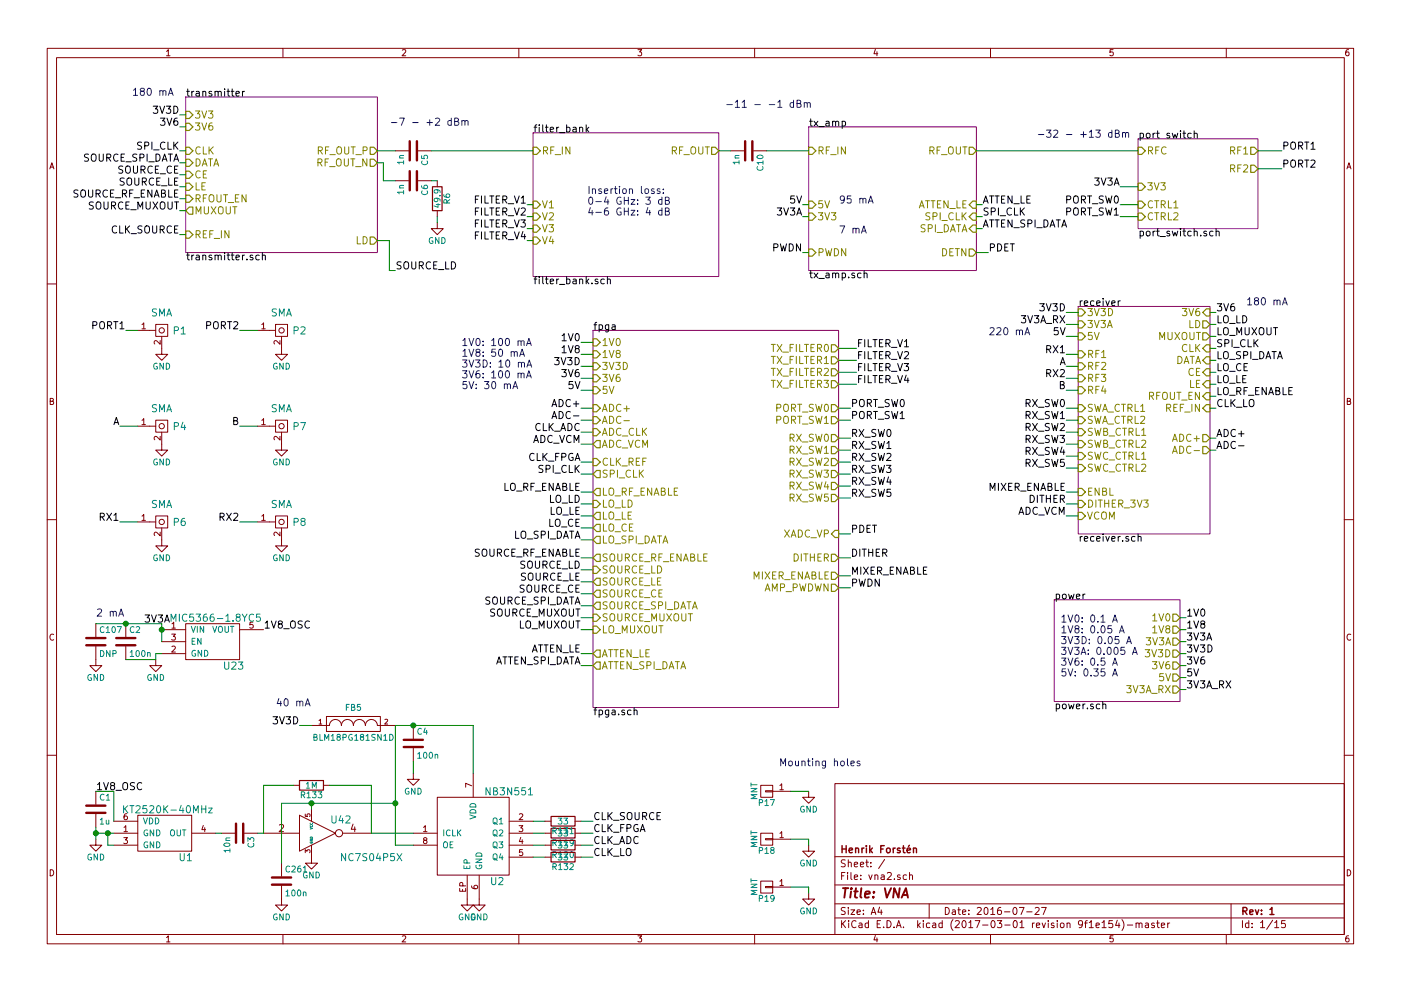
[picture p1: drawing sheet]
EESchema Schematic File Version 2
LIBS:power
LIBS:device
LIBS:transistors
LIBS:conn
LIBS:linear
LIBS:regul
LIBS:74xx
LIBS:cmos4000
LIBS:adc-dac
LIBS:memory
LIBS:xilinx
LIBS:microcontrollers
LIBS:dsp
LIBS:microchip
LIBS:analog_switches
LIBS:motorola
LIBS:texas
LIBS:intel
LIBS:audio
LIBS:interface
LIBS:digital-audio
LIBS:philips
LIBS:display
LIBS:cypress
LIBS:siliconi
LIBS:opto
LIBS:atmel
LIBS:contrib
LIBS:valves
LIBS:vna
LIBS:vna2-cache
EELAYER 26 0
EELAYER END
$Descr A4 11693 8268
encoding utf-8
Sheet 1 15
Title "VNA"
Date "2016-07-27"
Rev "1"
Comp "Henrik Forstén"
Comment1 ""
Comment2 ""
Comment3 ""
Comment4 ""
$EndDescr
$Sheet
S 1550 800  1600 1300
U 562E7B12
F0 "transmitter" 60
F1 "transmitter.sch" 60
F2 "3V3" I L 1550 950 60 
F3 "CLK" I L 1550 1250 60 
F4 "DATA" I L 1550 1350 60 
F5 "CE" I L 1550 1450 60 
F6 "LE" I L 1550 1550 60 
F7 "RFOUT_EN" I L 1550 1650 60 
F8 "MUXOUT" O L 1550 1750 60 
F9 "LD" O R 3150 2000 60 
F10 "REF_IN" I L 1550 1950 60 
F11 "3V6" I L 1550 1050 60 
F12 "RF_OUT_P" O R 3150 1250 60 
F13 "RF_OUT_N" O R 3150 1350 60 
$EndSheet
$Sheet
S 9000 2550 1100 1900
U 562EEB8A
F0 "receiver" 60
F1 "receiver.sch" 60
F2 "5V" I L 9000 2800 60 
F3 "ENBL" I L 9000 4100 60 
F4 "LD" O R 10100 2700 60 
F5 "MUXOUT" O R 10100 2800 60 
F6 "3V6" I R 10100 2600 60 
F7 "REF_IN" I R 10100 3400 60 
F8 "CLK" I R 10100 2900 60 
F9 "DATA" I R 10100 3000 60 
F10 "CE" I R 10100 3100 60 
F11 "LE" I R 10100 3200 60 
F12 "RFOUT_EN" I R 10100 3300 60 
F13 "ADC+" O R 10100 3650 60 
F14 "ADC-" O R 10100 3750 60 
F15 "DITHER_3V3" I L 9000 4200 60 
F16 "VCOM" I L 9000 4300 60 
F17 "RF1" I L 9000 2950 60 
F18 "RF3" I L 9000 3150 60 
F19 "RF2" I L 9000 3050 60 
F20 "RF4" I L 9000 3250 60 
F21 "SWA_CTRL1" I L 9000 3400 60 
F22 "SWA_CTRL2" I L 9000 3500 60 
F23 "SWB_CTRL1" I L 9000 3600 60 
F24 "SWB_CTRL2" I L 9000 3700 60 
F25 "SWC_CTRL1" I L 9000 3800 60 
F26 "SWC_CTRL2" I L 9000 3900 60 
F27 "3V3A" I L 9000 2700 60 
F28 "3V3D" I L 9000 2600 60 
$EndSheet
Text Label 8900 2600 2    60   ~ 0
3V3D
Text Label 8900 2800 2    60   ~ 0
5V
Text Label 8900 4100 2    60   ~ 0
MIXER_ENABLE
$Comp
L C C5
U 1 1
P 3450 1250
F 0 "C5" H 3475 1350 50  0000 L CNN
F 1 "1n" H 3475 1150 50  0000 L CNN
F 2 "VNA:C_0402b" H 3488 1100 30  0001 C CNN
F 3 "" H 3450 1250 60  0000 C CNN
	1    3450 1250
	0    1    1    0   
$EndComp
$Comp
L C C6
U 1 1
P 3450 1500
F 0 "C6" H 3475 1600 50  0000 L CNN
F 1 "1n" H 3475 1400 50  0000 L CNN
F 2 "VNA:C_0402b" H 3488 1350 30  0001 C CNN
F 3 "" H 3450 1500 60  0000 C CNN
	1    3450 1500
	0    1    1    0   
$EndComp
$Comp
L R R6
U 1 1
P 3650 1650
F 0 "R6" V 3730 1650 50  0000 C CNN
F 1 "49.9" V 3650 1650 50  0000 C CNN
F 2 "VNA:R_0402b" V 3580 1650 30  0001 C CNN
F 3 "" H 3650 1650 30  0000 C CNN
	1    3650 1650
	1    0    0    -1  
$EndComp
$Comp
L GND #PWR01
U 1 1
P 3650 1850
F 0 "#PWR01" H 3650 1600 50  0001 C CNN
F 1 "GND" H 3650 1700 50  0000 C CNN
F 2 "" H 3650 1850 60  0000 C CNN
F 3 "" H 3650 1850 60  0000 C CNN
	1    3650 1850
	1    0    0    -1  
$EndComp
Text Label 1500 950  2    60   ~ 0
3V3D
Text Label 1500 1250 2    60   ~ 0
SPI_CLK
Text Label 1500 1350 2    60   ~ 0
SOURCE_SPI_DATA
Text Label 1500 1550 2    60   ~ 0
SOURCE_LE
Text Label 1500 1450 2    60   ~ 0
SOURCE_CE
Text Label 1500 1650 2    60   ~ 0
SOURCE_RF_ENABLE
Text Label 1500 1750 2    60   ~ 0
SOURCE_MUXOUT
Text Label 10150 2700 0    60   ~ 0
LO_LD
Text Label 10150 2800 0    60   ~ 0
LO_MUXOUT
Text Label 10150 2900 0    60   ~ 0
SPI_CLK
Text Label 10150 3000 0    60   ~ 0
LO_SPI_DATA
Text Label 10150 3100 0    60   ~ 0
LO_CE
Text Label 10150 3200 0    60   ~ 0
LO_LE
Text Label 10150 3300 0    60   ~ 0
LO_RF_ENABLE
$Comp
L GND #PWR02
U 1 1
P 800 7000
F 0 "#PWR02" H 800 6750 50  0001 C CNN
F 1 "GND" H 800 6850 50  0000 C CNN
F 2 "" H 800 7000 60  0000 C CNN
F 3 "" H 800 7000 60  0000 C CNN
	1    800  7000
	1    0    0    -1  
$EndComp
$Comp
L C C1
U 1 1
P 800 6750
F 0 "C1" H 825 6850 50  0000 L CNN
F 1 "1u" H 825 6650 50  0000 L CNN
F 2 "VNA:C_0402b" H 838 6600 30  0001 C CNN
F 3 "" H 800 6750 60  0000 C CNN
	1    800  6750
	1    0    0    -1  
$EndComp
Text Label 800  6600 0    60   ~ 0
1V8_OSC
Text Label 1500 1950 2    60   ~ 0
CLK_SOURCE
Text Label 10150 3400 0    60   ~ 0
CLK_LO
Text Notes 800  5150 0    60   ~ 0
2 mA
$Sheet
S 4450 1100 1550 1200
U 56468750
F0 "filter_bank" 60
F1 "filter_bank.sch" 60
F2 "RF_IN" I L 4450 1250 60 
F3 "RF_OUT" O R 6000 1250 60 
F4 "V1" I L 4450 1700 60 
F5 "V2" I L 4450 1800 60 
F6 "V3" I L 4450 1900 60 
F7 "V4" I L 4450 2000 60 
$EndSheet
Text Label 3300 2250 0    60   ~ 0
SOURCE_LD
Text Label 4400 1700 2    60   ~ 0
FILTER_V1
Text Label 4400 1800 2    60   ~ 0
FILTER_V2
Text Label 4400 1900 2    60   ~ 0
FILTER_V3
Text Label 4400 2000 2    60   ~ 0
FILTER_V4
$Comp
L C C10
U 1 1
P 6250 1250
F 0 "C10" H 6275 1350 50  0000 L CNN
F 1 "1n" H 6275 1150 50  0000 L CNN
F 2 "VNA:C_0402b" H 6288 1100 30  0001 C CNN
F 3 "" H 6250 1250 60  0000 C CNN
	1    6250 1250
	0    1    1    0   
$EndComp
$Comp
L SMA P1
U 1 1
P 1350 2750
F 0 "P1" H 1500 2750 60  0000 C CNN
F 1 "SMA" H 1350 2900 60  0000 C CNN
F 2 "VNA:CONSMA003.062" H 1350 2750 60  0001 C CNN
F 3 "" H 1350 2750 60  0000 C CNN
	1    1350 2750
	1    0    0    -1  
$EndComp
$Comp
L GND #PWR03
U 1 1
P 1350 2900
F 0 "#PWR03" H 1350 2650 50  0001 C CNN
F 1 "GND" H 1350 2750 50  0000 C CNN
F 2 "" H 1350 2900 60  0000 C CNN
F 3 "" H 1350 2900 60  0000 C CNN
	1    1350 2900
	1    0    0    -1  
$EndComp
Text Label 8900 2950 2    60   ~ 0
RX1
Text Label 8900 3050 2    60   ~ 0
A
Text Label 8900 3150 2    60   ~ 0
RX2
Text Label 8900 3250 2    60   ~ 0
B
$Comp
L SMA P2
U 1 1
P 2350 2750
F 0 "P2" H 2500 2750 60  0000 C CNN
F 1 "SMA" H 2350 2900 60  0000 C CNN
F 2 "VNA:CONSMA003.062" H 2350 2750 60  0001 C CNN
F 3 "" H 2350 2750 60  0000 C CNN
	1    2350 2750
	1    0    0    -1  
$EndComp
$Comp
L GND #PWR04
U 1 1
P 2350 2900
F 0 "#PWR04" H 2350 2650 50  0001 C CNN
F 1 "GND" H 2350 2750 50  0000 C CNN
F 2 "" H 2350 2900 60  0000 C CNN
F 3 "" H 2350 2900 60  0000 C CNN
	1    2350 2900
	1    0    0    -1  
$EndComp
$Sheet
S 8800 5000 1050 850 
U 564D0768
F0 "power" 60
F1 "power.sch" 60
F2 "5V" O R 9850 5650 60 
F3 "3V6" O R 9850 5550 60 
F4 "1V0" O R 9850 5150 60 
F5 "1V8" O R 9850 5250 60 
F6 "3V3D" O R 9850 5450 60 
F7 "3V3A" O R 9850 5350 60 
F8 "3V3A_RX" O R 9850 5750 60 
$EndSheet
Text Notes 4900 1800 0    60   ~ 0
Insertion loss:\n0-4 GHz: 3 dB\n4-6 GHz: 4 dB
Text Notes 3250 1050 0    60   ~ 0
-7 - +2 dBm
Text Notes 6050 900  0    60   ~ 0
-11 - -1 dBm
Text Notes 8650 1150 0    60   ~ 0
-32 - +13 dBm
Text Notes 1100 800  0    60   ~ 0
180 mA
Text Notes 8250 2800 0    60   ~ 0
220 mA
Text Notes 10400 2550 0    60   ~ 0
180 mA
Text Label 9900 5350 0    60   ~ 0
3V3A
Text Label 9900 5550 0    60   ~ 0
3V6
Text Label 9900 5650 0    60   ~ 0
5V
Text Label 1500 1050 2    60   ~ 0
3V6
Text Label 10150 3650 0    60   ~ 0
ADC+
Text Label 10150 3750 0    60   ~ 0
ADC-
Text Label 8900 4200 2    60   ~ 0
DITHER
$Comp
L MIC5366 U23
U 1 1
P 1800 5350
F 0 "U23" H 1950 5150 60  0000 C CNN
F 1 "MIC5366-1.8YC5" H 1800 5550 60  0000 C CNN
F 2 "TO_SOT_Packages_SMD:SOT-353" H 1750 5200 60  0001 C CNN
F 3 "" H 1750 5200 60  0000 C CNN
	1    1800 5350
	1    0    0    -1  
$EndComp
$Comp
L GND #PWR05
U 1 1
P 1300 5500
F 0 "#PWR05" H 1300 5250 50  0001 C CNN
F 1 "GND" H 1300 5350 50  0000 C CNN
F 2 "" H 1300 5500 60  0000 C CNN
F 3 "" H 1300 5500 60  0000 C CNN
	1    1300 5500
	1    0    0    -1  
$EndComp
$Comp
L C C2
U 1 1
P 1050 5350
F 0 "C2" H 1075 5450 50  0000 L CNN
F 1 "100n" H 1075 5250 50  0000 L CNN
F 2 "VNA:C_0402b" H 1088 5200 30  0001 C CNN
F 3 "" H 1050 5350 60  0000 C CNN
	1    1050 5350
	1    0    0    -1  
$EndComp
Text Label 1200 5200 0    60   ~ 0
3V3A
Text Label 2200 5250 0    60   ~ 0
1V8_OSC
Text Label 10150 2600 0    60   ~ 0
3V6
$Comp
L C C107
U 1 1
P 800 5350
F 0 "C107" H 825 5450 50  0000 L CNN
F 1 "DNP" H 825 5250 50  0000 L CNN
F 2 "VNA:C_0805b" H 838 5200 30  0001 C CNN
F 3 "" H 800 5350 60  0000 C CNN
	1    800  5350
	1    0    0    -1  
$EndComp
$Comp
L GND #PWR06
U 1 1
P 800 5500
F 0 "#PWR06" H 800 5250 50  0001 C CNN
F 1 "GND" H 800 5350 50  0000 C CNN
F 2 "" H 800 5500 60  0000 C CNN
F 3 "" H 800 5500 60  0000 C CNN
	1    800  5500
	1    0    0    -1  
$EndComp
$Sheet
S 6750 1050 1400 1200
U 56A2B5A1
F0 "tx_amp" 60
F1 "tx_amp.sch" 60
F2 "5V" I L 6750 1700 60 
F3 "SPI_CLK" I R 8150 1800 60 
F4 "SPI_DATA" I R 8150 1900 60 
F5 "3V3" I L 6750 1800 60 
F6 "RF_IN" I L 6750 1250 60 
F7 "RF_OUT" O R 8150 1250 60 
F8 "PWDN" I L 6750 2100 60 
F9 "DETN" O R 8150 2100 60 
F10 "ATTEN_LE" I R 8150 1700 60 
$EndSheet
Text Notes 7000 1700 0    60   ~ 0
95 mA
Text Notes 7000 1950 0    60   ~ 0
7 mA
Text Label 6700 1700 2    60   ~ 0
5V
Text Label 6700 1800 2    60   ~ 0
3V3A
Text Label 6700 2100 2    60   ~ 0
PWDN
Text Label 8200 1700 0    60   ~ 0
ATTEN_LE
Text Label 8200 1800 0    60   ~ 0
SPI_CLK
Text Label 8200 1900 0    60   ~ 0
ATTEN_SPI_DATA
$Comp
L SMA P4
U 1 1
P 1350 3550
F 0 "P4" H 1500 3550 60  0000 C CNN
F 1 "SMA" H 1350 3700 60  0000 C CNN
F 2 "VNA:CONSMA003.062" H 1350 3550 60  0001 C CNN
F 3 "" H 1350 3550 60  0000 C CNN
	1    1350 3550
	1    0    0    -1  
$EndComp
$Comp
L GND #PWR07
U 1 1
P 1350 3700
F 0 "#PWR07" H 1350 3450 50  0001 C CNN
F 1 "GND" H 1350 3550 50  0000 C CNN
F 2 "" H 1350 3700 60  0000 C CNN
F 3 "" H 1350 3700 60  0000 C CNN
	1    1350 3700
	1    0    0    -1  
$EndComp
$Comp
L SMA P8
U 1 1
P 2350 4350
F 0 "P8" H 2500 4350 60  0000 C CNN
F 1 "SMA" H 2350 4500 60  0000 C CNN
F 2 "VNA:CONSMA003.062" H 2350 4350 60  0001 C CNN
F 3 "" H 2350 4350 60  0000 C CNN
	1    2350 4350
	1    0    0    -1  
$EndComp
$Comp
L GND #PWR08
U 1 1
P 2350 4500
F 0 "#PWR08" H 2350 4250 50  0001 C CNN
F 1 "GND" H 2350 4350 50  0000 C CNN
F 2 "" H 2350 4500 60  0000 C CNN
F 3 "" H 2350 4500 60  0000 C CNN
	1    2350 4500
	1    0    0    -1  
$EndComp
$Comp
L SMA P7
U 1 1
P 2350 3550
F 0 "P7" H 2500 3550 60  0000 C CNN
F 1 "SMA" H 2350 3700 60  0000 C CNN
F 2 "VNA:CONSMA003.062" H 2350 3550 60  0001 C CNN
F 3 "" H 2350 3550 60  0000 C CNN
	1    2350 3550
	1    0    0    -1  
$EndComp
$Comp
L GND #PWR09
U 1 1
P 2350 3700
F 0 "#PWR09" H 2350 3450 50  0001 C CNN
F 1 "GND" H 2350 3550 50  0000 C CNN
F 2 "" H 2350 3700 60  0000 C CNN
F 3 "" H 2350 3700 60  0000 C CNN
	1    2350 3700
	1    0    0    -1  
$EndComp
$Comp
L SMA P6
U 1 1
P 1350 4350
F 0 "P6" H 1500 4350 60  0000 C CNN
F 1 "SMA" H 1350 4500 60  0000 C CNN
F 2 "VNA:CONSMA003.062" H 1350 4350 60  0001 C CNN
F 3 "" H 1350 4350 60  0000 C CNN
	1    1350 4350
	1    0    0    -1  
$EndComp
$Comp
L GND #PWR010
U 1 1
P 1350 4500
F 0 "#PWR010" H 1350 4250 50  0001 C CNN
F 1 "GND" H 1350 4350 50  0000 C CNN
F 2 "" H 1350 4500 60  0000 C CNN
F 3 "" H 1350 4500 60  0000 C CNN
	1    1350 4500
	1    0    0    -1  
$EndComp
Text Label 1050 2750 2    60   ~ 0
PORT1
Text Label 2000 2750 2    60   ~ 0
PORT2
Text Label 1000 3550 2    60   ~ 0
A
Text Label 1000 4350 2    60   ~ 0
RX1
Text Label 2000 3550 2    60   ~ 0
B
Text Label 2000 4350 2    60   ~ 0
RX2
$Sheet
S 9500 1150 1000 750 
U 583625EC
F0 "port switch" 60
F1 "port_switch.sch" 60
F2 "RFC" I L 9500 1250 60 
F3 "RF1" O R 10500 1250 60 
F4 "RF2" O R 10500 1400 60 
F5 "3V3" I L 9500 1550 60 
F6 "CTRL1" I L 9500 1700 60 
F7 "CTRL2" I L 9500 1800 60 
$EndSheet
Text Label 9350 1550 2    60   ~ 0
3V3A
Text Label 10700 1250 0    60   ~ 0
PORT1
Text Label 10700 1400 0    60   ~ 0
PORT2
$Comp
L KT2520K U1
U 1 1
P 1350 6900
F 0 "U1" H 1550 6650 60  0000 C CNN
F 1 "KT2520K-40MHz" H 1400 7050 60  0000 C CNN
F 2 "VNA:KT2520K" H 1350 6900 60  0001 C CNN
F 3 "" H 1350 6900 60  0000 C CNN
	1    1350 6900
	1    0    0    -1  
$EndComp
Text Label 4850 4750 2    60   ~ 0
SOURCE_LD
Text Label 4850 4200 2    60   ~ 0
LO_LD
Text Label 4850 4100 2    60   ~ 0
LO_RF_ENABLE
Text Label 4850 4650 2    60   ~ 0
SOURCE_RF_ENABLE
Text Label 4850 3850 2    60   ~ 0
CLK_FPGA
Text Label 4850 4400 2    60   ~ 0
LO_CE
Text Label 4850 4300 2    60   ~ 0
LO_LE
Text Label 4850 4500 2    60   ~ 0
LO_SPI_DATA
Text Label 4850 3950 2    60   ~ 0
SPI_CLK
Text Label 4850 4850 2    60   ~ 0
SOURCE_LE
Connection ~ 1350 5250
Wire Wire Line
	800  5200 1350 5200
Wire Wire Line
	1300 5500 1050 5500
Wire Wire Line
	1350 5200 1350 5350
Wire Wire Line
	1300 5450 1300 5500
Wire Wire Line
	1350 5450 1300 5450
Wire Wire Line
	8900 4200 9000 4200
Wire Wire Line
	10150 3750 10100 3750
Wire Wire Line
	10100 3650 10150 3650
Wire Wire Line
	1550 1050 1500 1050
Wire Wire Line
	9850 5650 9900 5650
Wire Wire Line
	9850 5550 9900 5550
Wire Wire Line
	9850 5350 9900 5350
Wire Wire Line
	9000 3250 8900 3250
Wire Wire Line
	9000 3150 8900 3150
Wire Wire Line
	9000 3050 8900 3050
Wire Wire Line
	8900 2950 9000 2950
Wire Wire Line
	6400 1250 6750 1250
Wire Wire Line
	6000 1250 6100 1250
Wire Wire Line
	4450 2000 4400 2000
Wire Wire Line
	4450 1900 4400 1900
Wire Wire Line
	4450 1800 4400 1800
Wire Wire Line
	4400 1700 4450 1700
Wire Wire Line
	3250 2000 3250 2250
Wire Wire Line
	3150 2000 3250 2000
Wire Wire Line
	3250 2250 3300 2250
Connection ~ 800  6950
Wire Wire Line
	800  6900 800  7000
Wire Wire Line
	800  6950 950  6950
Wire Wire Line
	950  6600 800  6600
Wire Wire Line
	950  6850 950  6600
Wire Wire Line
	10100 3400 10150 3400
Wire Wire Line
	10100 3300 10150 3300
Wire Wire Line
	10100 3200 10150 3200
Wire Wire Line
	10100 3100 10150 3100
Wire Wire Line
	10150 3000 10100 3000
Wire Wire Line
	10100 2900 10150 2900
Wire Wire Line
	10150 2800 10100 2800
Wire Wire Line
	10100 2700 10150 2700
Wire Wire Line
	1500 950  1550 950 
Wire Wire Line
	1550 1950 1500 1950
Wire Wire Line
	1550 1750 1500 1750
Wire Wire Line
	1550 1550 1500 1550
Wire Wire Line
	1550 1650 1500 1650
Wire Wire Line
	1550 1450 1500 1450
Wire Wire Line
	1550 1350 1500 1350
Wire Wire Line
	1550 1250 1500 1250
Wire Wire Line
	3200 1500 3300 1500
Wire Wire Line
	3600 1250 4450 1250
Wire Wire Line
	3150 1250 3300 1250
Wire Wire Line
	3200 1350 3150 1350
Wire Wire Line
	3200 1350 3200 1500
Wire Wire Line
	3650 1500 3600 1500
Wire Wire Line
	3650 1800 3650 1850
Wire Wire Line
	8900 4100 9000 4100
Wire Wire Line
	9000 2800 8900 2800
Wire Wire Line
	9000 2600 8900 2600
Wire Wire Line
	10150 2600 10100 2600
Connection ~ 1050 5200
Wire Wire Line
	6750 1700 6700 1700
Wire Wire Line
	6750 1800 6700 1800
Wire Wire Line
	6750 2100 6700 2100
Wire Wire Line
	8150 1700 8200 1700
Wire Wire Line
	8150 1800 8200 1800
Wire Wire Line
	8150 1900 8200 1900
Wire Wire Line
	1150 2750 1050 2750
Wire Wire Line
	2000 2750 2150 2750
Wire Wire Line
	1150 3550 1000 3550
Wire Wire Line
	1150 4350 1000 4350
Wire Wire Line
	2150 3550 2000 3550
Wire Wire Line
	2000 4350 2150 4350
Wire Wire Line
	9500 1250 8150 1250
Wire Wire Line
	9500 1550 9350 1550
Wire Wire Line
	9350 1700 9500 1700
Wire Wire Line
	9500 1800 9350 1800
Wire Wire Line
	10500 1250 10700 1250
Wire Wire Line
	10500 1400 10700 1400
Wire Wire Line
	8150 2100 8250 2100
Wire Wire Line
	950  7050 900  7050
Wire Wire Line
	900  7050 900  6950
Connection ~ 900  6950
Wire Wire Line
	4950 4750 4850 4750
Wire Wire Line
	4950 4200 4850 4200
Wire Wire Line
	4850 4100 4950 4100
Wire Wire Line
	4850 4650 4950 4650
Wire Wire Line
	4950 3850 4850 3850
Wire Wire Line
	4850 4400 4950 4400
Wire Wire Line
	4850 4300 4950 4300
Wire Wire Line
	4850 4500 4950 4500
Wire Wire Line
	4950 3950 4850 3950
Wire Wire Line
	4950 4850 4850 4850
Text Label 4850 4950 2    60   ~ 0
SOURCE_CE
Wire Wire Line
	4850 4950 4950 4950
Text Label 4850 5050 2    60   ~ 0
SOURCE_SPI_DATA
Wire Wire Line
	4950 5050 4850 5050
Text Label 4850 3700 2    60   ~ 0
ADC_VCM
Wire Wire Line
	4850 3700 4950 3700
Text Label 8900 4300 2    60   ~ 0
ADC_VCM
Wire Wire Line
	8900 4300 9000 4300
Text Label 7100 4650 0    60   ~ 0
DITHER
Wire Wire Line
	7000 4650 7100 4650
Text Label 7100 4800 0    60   ~ 0
MIXER_ENABLE
Wire Wire Line
	7100 4800 7000 4800
Text Label 7100 4900 0    60   ~ 0
PWDN
Wire Wire Line
	7100 4900 7000 4900
Text Label 7150 2900 0    60   ~ 0
FILTER_V1
Text Label 7150 3000 0    60   ~ 0
FILTER_V2
Text Label 7150 3100 0    60   ~ 0
FILTER_V3
Text Label 7150 3200 0    60   ~ 0
FILTER_V4
Wire Wire Line
	7150 2900 7000 2900
Wire Wire Line
	7000 3000 7150 3000
Wire Wire Line
	7150 3100 7000 3100
Wire Wire Line
	7000 3200 7150 3200
Text Label 7100 4150 0    60   ~ 0
RX_SW5
Text Label 4850 5450 2    60   ~ 0
ATTEN_LE
Wire Wire Line
	4850 5450 4950 5450
Text Label 4850 5550 2    60   ~ 0
ATTEN_SPI_DATA
Wire Wire Line
	4850 5550 4950 5550
Text Label 4850 3400 2    60   ~ 0
ADC+
Wire Wire Line
	4850 3400 4950 3400
Text Label 4850 3500 2    60   ~ 0
ADC-
Wire Wire Line
	4850 3500 4950 3500
Wire Wire Line
	4950 3600 4850 3600
Text Label 4850 3600 2    60   ~ 0
CLK_ADC
Wire Wire Line
	7100 4150 7000 4150
Text Label 7100 4050 0    60   ~ 0
RX_SW4
Text Label 7100 3950 0    60   ~ 0
RX_SW3
Text Label 7100 3850 0    60   ~ 0
RX_SW2
Text Label 7100 3750 0    60   ~ 0
RX_SW1
Text Label 7100 3650 0    60   ~ 0
RX_SW0
Wire Wire Line
	7100 4050 7000 4050
Wire Wire Line
	7000 3950 7100 3950
Wire Wire Line
	7100 3850 7000 3850
Wire Wire Line
	7000 3750 7100 3750
Wire Wire Line
	7100 3650 7000 3650
Text Label 7100 3400 0    60   ~ 0
PORT_SW0
Wire Wire Line
	7100 3400 7000 3400
Text Label 7100 3500 0    60   ~ 0
PORT_SW1
Wire Wire Line
	7100 3500 7000 3500
Text Label 9350 1700 2    60   ~ 0
PORT_SW0
Text Label 9350 1800 2    60   ~ 0
PORT_SW1
$Comp
L NB3N551 U2
U 1 1
P 3950 7000
F 0 "U2" H 4150 6650 60  0000 C CNN
F 1 "NB3N551" H 4250 7400 60  0000 C CNN
F 2 "VNA:DFN-8" H 3950 7000 60  0001 C CNN
F 3 "" H 3950 7000 60  0001 C CNN
	1    3950 7000
	1    0    0    -1  
$EndComp
$Comp
L C C3
U 1 1
P 2000 6950
F 0 "C3" H 2025 7050 50  0000 L CNN
F 1 "10n" H 2025 6850 50  0000 L CNN
F 2 "VNA:C_0402b" H 2038 6800 30  0001 C CNN
F 3 "" H 2000 6950 60  0000 C CNN
	1    2000 6950
	0    1    1    0   
$EndComp
Wire Wire Line
	1850 6950 1800 6950
Wire Wire Line
	3300 7050 3450 7050
$Comp
L C C4
U 1 1
P 3450 6200
F 0 "C4" H 3475 6300 50  0000 L CNN
F 1 "100n" H 3475 6100 50  0000 L CNN
F 2 "VNA:C_0402b" H 3488 6050 30  0001 C CNN
F 3 "" H 3450 6200 60  0000 C CNN
	1    3450 6200
	1    0    0    -1  
$EndComp
$Comp
L GND #PWR011
U 1 1
P 3450 6450
F 0 "#PWR011" H 3450 6200 50  0001 C CNN
F 1 "GND" H 3450 6300 50  0000 C CNN
F 2 "" H 3450 6450 60  0000 C CNN
F 3 "" H 3450 6450 60  0000 C CNN
	1    3450 6450
	1    0    0    -1  
$EndComp
Wire Wire Line
	3450 6350 3450 6450
Wire Wire Line
	3950 6050 3950 6450
Wire Wire Line
	3300 6050 3950 6050
$Comp
L FILTER FB5
U 1 1
P 2950 6050
F 0 "FB5" H 2950 6200 50  0000 C CNN
F 1 "BLM18PG181SN1D" H 2950 5950 50  0000 C CNN
F 2 "VNA:C_0603b" H 2950 6050 60  0001 C CNN
F 3 "" H 2950 6050 60  0000 C CNN
	1    2950 6050
	1    0    0    -1  
$EndComp
Connection ~ 3450 6050
Wire Wire Line
	2600 6050 2500 6050
Text Label 2500 6050 2    60   ~ 0
3V3D
$Comp
L GND #PWR012
U 1 1
P 3900 7500
F 0 "#PWR012" H 3900 7250 50  0001 C CNN
F 1 "GND" H 3900 7350 50  0000 C CNN
F 2 "" H 3900 7500 60  0000 C CNN
F 3 "" H 3900 7500 60  0000 C CNN
	1    3900 7500
	1    0    0    -1  
$EndComp
$Comp
L GND #PWR013
U 1 1
P 4000 7500
F 0 "#PWR013" H 4000 7250 50  0001 C CNN
F 1 "GND" H 4000 7350 50  0000 C CNN
F 2 "" H 4000 7500 60  0000 C CNN
F 3 "" H 4000 7500 60  0000 C CNN
	1    4000 7500
	1    0    0    -1  
$EndComp
Text Label 4950 6950 0    60   ~ 0
CLK_FPGA
Text Label 4950 7050 0    60   ~ 0
CLK_ADC
Text Label 4950 6850 0    60   ~ 0
CLK_SOURCE
Text Label 4950 7150 0    60   ~ 0
CLK_LO
Wire Wire Line
	4550 7150 4450 7150
Wire Wire Line
	4450 7050 4550 7050
Wire Wire Line
	4550 6950 4450 6950
Wire Wire Line
	4450 6850 4550 6850
Text Label 8250 2100 0    60   ~ 0
PDET
Wire Wire Line
	7000 4450 7100 4450
Text Label 7100 4450 0    60   ~ 0
PDET
$Sheet
S 4950 2750 2050 3150
U 5837E082
F0 "fpga" 60
F1 "fpga.sch" 60
F2 "1V0" I L 4950 2850 60 
F3 "3V3D" I L 4950 3050 60 
F4 "ADC+" I L 4950 3400 60 
F5 "ADC-" I L 4950 3500 60 
F6 "ADC_CLK" I L 4950 3600 60 
F7 "ADC_VCM" O L 4950 3700 60 
F8 "CLK_REF" I L 4950 3850 60 
F9 "TX_FILTER1" O R 7000 3000 60 
F10 "TX_FILTER3" O R 7000 3200 60 
F11 "TX_FILTER2" O R 7000 3100 60 
F12 "TX_FILTER0" O R 7000 2900 60 
F13 "PORT_SW1" O R 7000 3500 60 
F14 "PORT_SW0" O R 7000 3400 60 
F15 "DITHER" O R 7000 4650 60 
F16 "MIXER_ENABLE" O R 7000 4800 60 
F17 "AMP_PWDWN" O R 7000 4900 60 
F18 "LO_SPI_DATA" O L 4950 4500 60 
F19 "SOURCE_SPI_DATA" O L 4950 5050 60 
F20 "LO_LE" O L 4950 4300 60 
F21 "LO_CE" O L 4950 4400 60 
F22 "SOURCE_LE" O L 4950 4850 60 
F23 "SOURCE_CE" O L 4950 4950 60 
F24 "ATTEN_LE" O L 4950 5450 60 
F25 "ATTEN_SPI_DATA" O L 4950 5550 60 
F26 "LO_LD" I L 4950 4200 60 
F27 "SOURCE_LD" I L 4950 4750 60 
F28 "LO_RF_ENABLE" O L 4950 4100 60 
F29 "SOURCE_RF_ENABLE" O L 4950 4650 60 
F30 "SPI_CLK" O L 4950 3950 60 
F31 "RX_SW5" O R 7000 4150 60 
F32 "RX_SW4" O R 7000 4050 60 
F33 "RX_SW3" O R 7000 3950 60 
F34 "RX_SW2" O R 7000 3850 60 
F35 "RX_SW1" O R 7000 3750 60 
F36 "RX_SW0" O R 7000 3650 60 
F37 "XADC_VP" I R 7000 4450 60 
F38 "1V8" I L 4950 2950 60 
F39 "SOURCE_MUXOUT" I L 4950 5150 60 
F40 "LO_MUXOUT" I L 4950 5250 60 
F41 "3V6" I L 4950 3150 60 
F42 "5V" I L 4950 3250 60 
$EndSheet
Wire Wire Line
	4950 5150 4850 5150
Wire Wire Line
	4950 5250 4850 5250
Text Label 4850 5150 2    60   ~ 0
SOURCE_MUXOUT
Text Label 4850 5250 2    60   ~ 0
LO_MUXOUT
Text Label 8900 3400 2    60   ~ 0
RX_SW0
Wire Wire Line
	8900 3400 9000 3400
Text Label 8900 3500 2    60   ~ 0
RX_SW1
Text Label 8900 3600 2    60   ~ 0
RX_SW2
Text Label 8900 3700 2    60   ~ 0
RX_SW3
Text Label 8900 3800 2    60   ~ 0
RX_SW4
Text Label 8900 3900 2    60   ~ 0
RX_SW5
Wire Wire Line
	8900 3900 9000 3900
Wire Wire Line
	9000 3800 8900 3800
Wire Wire Line
	8900 3700 9000 3700
Wire Wire Line
	9000 3600 8900 3600
Wire Wire Line
	8900 3500 9000 3500
Text Label 4850 3050 2    60   ~ 0
3V3D
Wire Wire Line
	4850 3050 4950 3050
Wire Wire Line
	9850 5250 9900 5250
Wire Wire Line
	9850 5150 9900 5150
Text Label 9900 5150 0    60   ~ 0
1V0
Text Label 9900 5250 0    60   ~ 0
1V8
Text Label 4850 2850 2    60   ~ 0
1V0
Text Label 4850 2950 2    60   ~ 0
1V8
Wire Wire Line
	4850 2850 4950 2850
Wire Wire Line
	4950 2950 4850 2950
Wire Wire Line
	4950 3150 4850 3150
Text Label 4850 3150 2    60   ~ 0
3V6
Text Notes 3850 3250 0    60   ~ 0
1V0: 100 mA\n1V8: 50 mA\n3V3D: 10 mA\n3V6: 100 mA\n5V: 30 mA
Wire Wire Line
	9850 5450 9900 5450
Text Label 9900 5450 0    60   ~ 0
3V3D
Text Notes 8850 5650 0    60   ~ 0
1V0: 0.1 A\n1V8: 0.05 A\n3V3D: 0.05 A\n3V3A: 0.005 A\n3V6: 0.5 A\n5V: 0.35 A
Wire Wire Line
	9000 2700 8900 2700
Text Label 8900 2700 2    60   ~ 0
3V3A_RX
$Comp
L CONN_01X01 P17
U 1 1
P 6400 6600
F 0 "P17" H 6400 6700 50  0000 C CNN
F 1 "MNT" V 6500 6600 50  0000 C CNN
F 2 "VNA:MountingHole_3.2mm_M3_Pad_Via_mod" H 6400 6600 60  0001 C CNN
F 3 "" H 6400 6600 60  0000 C CNN
	1    6400 6600
	-1   0    0    1   
$EndComp
$Comp
L CONN_01X01 P18
U 1 1
P 6400 7000
F 0 "P18" H 6400 7100 50  0000 C CNN
F 1 "MNT" V 6500 7000 50  0000 C CNN
F 2 "VNA:MountingHole_3.2mm_M3_Pad_Via_mod" H 6400 7000 60  0001 C CNN
F 3 "" H 6400 7000 60  0000 C CNN
	1    6400 7000
	-1   0    0    1   
$EndComp
$Comp
L CONN_01X01 P19
U 1 1
P 6400 7400
F 0 "P19" H 6400 7500 50  0000 C CNN
F 1 "MNT" V 6500 7400 50  0000 C CNN
F 2 "VNA:MountingHole_3.2mm_M3_Pad_Via_mod" H 6400 7400 60  0001 C CNN
F 3 "" H 6400 7400 60  0000 C CNN
	1    6400 7400
	-1   0    0    1   
$EndComp
Text Notes 6500 6400 0    60   ~ 0
Mounting holes
Wire Wire Line
	4950 3250 4850 3250
Text Label 4850 3250 2    60   ~ 0
5V
$Comp
L GND #PWR014
U 1 1
P 6750 6600
F 0 "#PWR014" H 6750 6350 50  0001 C CNN
F 1 "GND" H 6750 6450 50  0000 C CNN
F 2 "" H 6750 6600 60  0000 C CNN
F 3 "" H 6750 6600 60  0000 C CNN
	1    6750 6600
	1    0    0    -1  
$EndComp
Wire Wire Line
	6600 6600 6750 6600
$Comp
L GND #PWR015
U 1 1
P 6750 7050
F 0 "#PWR015" H 6750 6800 50  0001 C CNN
F 1 "GND" H 6750 6900 50  0000 C CNN
F 2 "" H 6750 7050 60  0000 C CNN
F 3 "" H 6750 7050 60  0000 C CNN
	1    6750 7050
	1    0    0    -1  
$EndComp
$Comp
L GND #PWR016
U 1 1
P 6750 7450
F 0 "#PWR016" H 6750 7200 50  0001 C CNN
F 1 "GND" H 6750 7300 50  0000 C CNN
F 2 "" H 6750 7450 60  0000 C CNN
F 3 "" H 6750 7450 60  0000 C CNN
	1    6750 7450
	1    0    0    -1  
$EndComp
Wire Wire Line
	6750 7050 6750 7000
Wire Wire Line
	6750 7000 6600 7000
Wire Wire Line
	6750 7450 6750 7400
Wire Wire Line
	6750 7400 6600 7400
$Comp
L R R119
U 1 1
P 4700 6950
F 0 "R119" V 4780 6950 50  0000 C CNN
F 1 "33" V 4700 6950 50  0000 C CNN
F 2 "VNA:R_0402b" V 4630 6950 30  0001 C CNN
F 3 "" H 4700 6950 30  0000 C CNN
	1    4700 6950
	0    1    1    0   
$EndComp
$Comp
L R R120
U 1 1
P 4700 7050
F 0 "R120" V 4780 7050 50  0000 C CNN
F 1 "33" V 4700 7050 50  0000 C CNN
F 2 "VNA:R_0402b" V 4630 7050 30  0001 C CNN
F 3 "" H 4700 7050 30  0000 C CNN
	1    4700 7050
	0    1    1    0   
$EndComp
Wire Wire Line
	4950 6950 4850 6950
Wire Wire Line
	4950 7050 4850 7050
Wire Wire Line
	9850 5750 9900 5750
Text Label 9900 5750 0    60   ~ 0
3V3A_RX
Text Notes 2300 5900 0    60   ~ 0
40 mA
$Comp
L R R131
U 1 1
P 4700 6850
F 0 "R131" V 4780 6850 50  0000 C CNN
F 1 "33" V 4700 6850 50  0000 C CNN
F 2 "VNA:R_0402b" V 4630 6850 30  0001 C CNN
F 3 "" H 4700 6850 30  0000 C CNN
	1    4700 6850
	0    1    1    0   
$EndComp
$Comp
L R R132
U 1 1
P 4700 7150
F 0 "R132" V 4780 7150 50  0000 C CNN
F 1 "33" V 4700 7150 50  0000 C CNN
F 2 "VNA:R_0402b" V 4630 7150 30  0001 C CNN
F 3 "" H 4700 7150 30  0000 C CNN
	1    4700 7150
	0    1    1    0   
$EndComp
Wire Wire Line
	4950 6850 4850 6850
Wire Wire Line
	4950 7150 4850 7150
$Comp
L R R133
U 1 1
P 2600 6550
F 0 "R133" V 2680 6550 50  0000 C CNN
F 1 "1M" V 2600 6550 50  0000 C CNN
F 2 "VNA:R_0402b" V 2530 6550 30  0001 C CNN
F 3 "" H 2600 6550 30  0000 C CNN
	1    2600 6550
	0    1    1    0   
$EndComp
Wire Wire Line
	2200 6950 2150 6950
Wire Wire Line
	2750 6550 3100 6550
$Comp
L 74AHC1G04 U42
U 1 1
P 2650 6950
F 0 "U42" H 2845 7065 60  0000 C CNN
F 1 "NC7S04P5X" H 3100 6750 60  0000 C CNN
F 2 "TO_SOT_Packages_SMD:SOT-353" H 2650 6950 60  0001 C CNN
F 3 "" H 2650 6950 60  0000 C CNN
	1    2650 6950
	1    0    0    -1  
$EndComp
Wire Wire Line
	3100 6550 3100 6950
Wire Wire Line
	3100 6950 3450 6950
Wire Wire Line
	2450 6550 2200 6550
Wire Wire Line
	2200 6550 2200 6950
$Comp
L GND #PWR017
U 1 1
P 2600 7150
F 0 "#PWR017" H 2600 6900 50  0001 C CNN
F 1 "GND" H 2600 7000 50  0000 C CNN
F 2 "" H 2600 7150 60  0000 C CNN
F 3 "" H 2600 7150 60  0000 C CNN
	1    2600 7150
	1    0    0    -1  
$EndComp
Wire Wire Line
	2600 6750 2600 6700
Wire Wire Line
	2350 6700 3300 6700
Connection ~ 3300 6700
$Comp
L C C261
U 1 1
P 2350 7350
F 0 "C261" H 2375 7450 50  0000 L CNN
F 1 "100n" H 2375 7250 50  0000 L CNN
F 2 "VNA:C_0402b" H 2388 7200 30  0001 C CNN
F 3 "" H 2350 7350 60  0000 C CNN
	1    2350 7350
	1    0    0    -1  
$EndComp
$Comp
L GND #PWR018
U 1 1
P 2350 7500
F 0 "#PWR018" H 2350 7250 50  0001 C CNN
F 1 "GND" H 2350 7350 50  0000 C CNN
F 2 "" H 2350 7500 60  0000 C CNN
F 3 "" H 2350 7500 60  0000 C CNN
	1    2350 7500
	1    0    0    -1  
$EndComp
Wire Wire Line
	2350 6700 2350 7200
Connection ~ 2600 6700
Wire Wire Line
	3300 6050 3300 7050
$EndSCHEMATC
